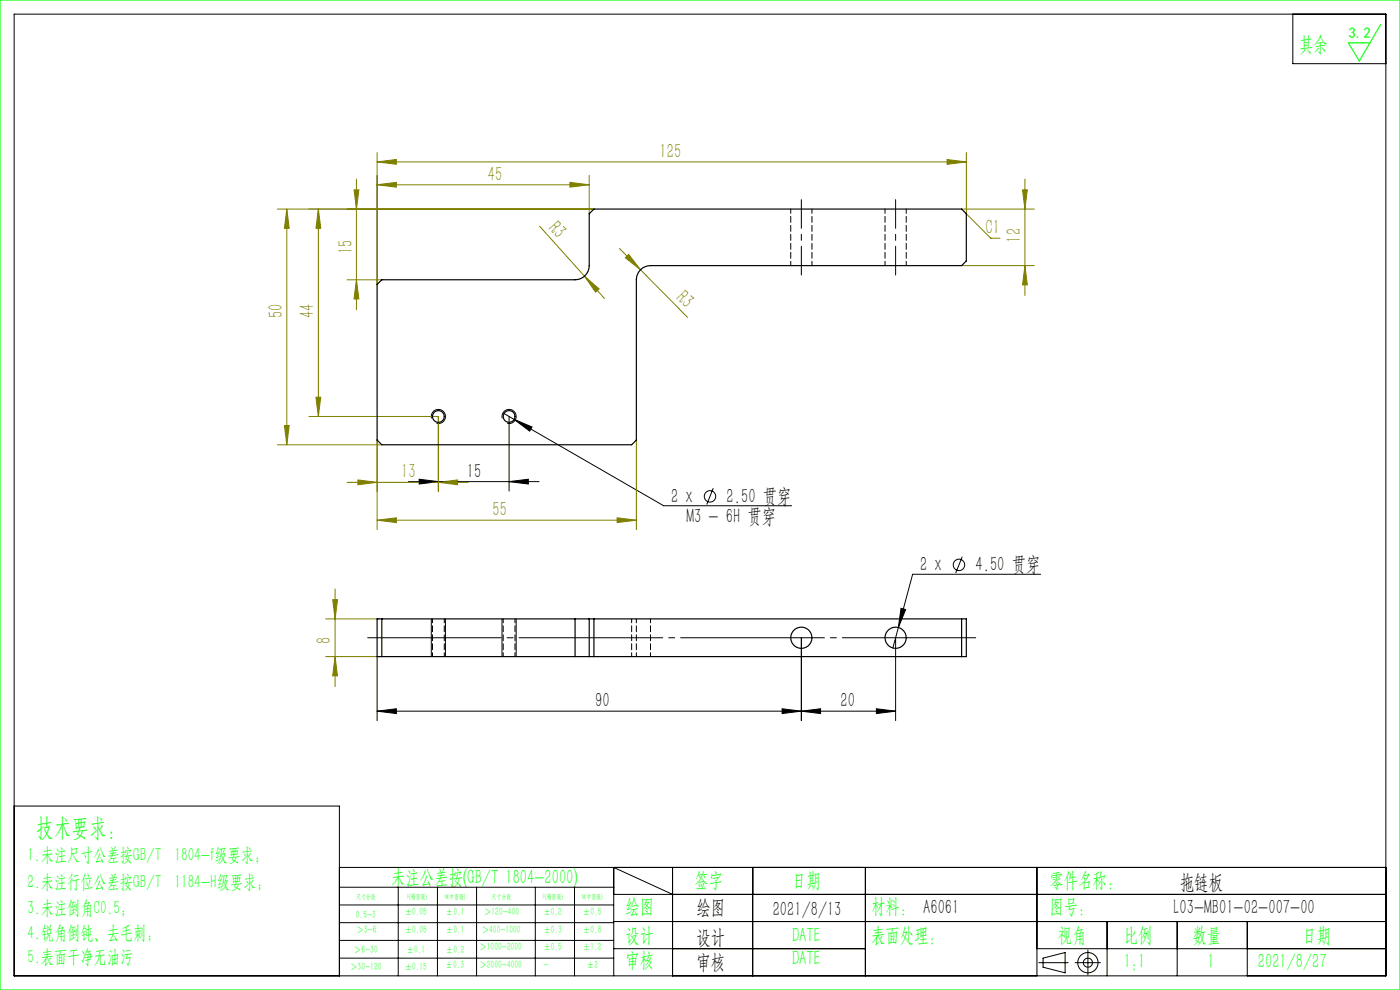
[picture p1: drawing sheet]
<svg xmlns="http://www.w3.org/2000/svg" width="297mm" height="210mm" viewBox="0 0 297 210" stroke-linecap="round" stroke-linejoin="round" font-family="sans-serif">
<g fill="none" stroke="#000" stroke-width=".21">
<path d="M3 3h291v204h-291zM274.3 3v10.5h19.7M91.6 88.7a1.5 1.5 0 0 1 1.3-1.8 1.5 1.5 0 0 1 1.6 1.6 1.5 1.5 0 0 1-1.9 1.3M93 88.3v15.9M106.6 88.7a1.5 1.5 0 0 1 1.3-1.8 1.5 1.5 0 0 1 1.6 1.6 1.5 1.5 0 0 1-1.9 1.3M106.9 87.7l33.9 19.6h27.1M108 88.3v15.9M109.1 89l3.8 1.6-.5 .9zM86.6 102.2h27.7M88.9 101.7l4.1 .5-4.1 .5zM108 102.2l4.1-.5v1zM151.3 103.6l-1.4 3.4"/>
<path d="M204.1 118.1l-1.4 3.5M80 139.3v13.6M91.5 131.3v8M94.5 131.3v8M106.5 131.3v8M109.5 131.3v8M170 135.3v17.6M190 135.3v17.6M191.1 129l1 .3-1.5 3.8zM220.8 121.8h-27.2l-4.2 15.7M80 150.9l4.1-.6v1.1zM80 150.9h110"/>
<path d="M165.9 150.3l4.1 .6-4.1 .5zM170 150.9l4.1-.6v1.1zM185.9 150.3l4.1 .6-4.1 .5zM3 171h69v36M72 184h222M72 188.2h58.2M72 192h58.2M72 195.7h58.2M72 199.5h58.2M84.5 188.2v18.8M92.8 188.2v18.8M101.1 188.2v18.8"/>
<path d="M113.6 188.2v18.8M121.9 188.2v18.8M130.2 189.7h163.8M130.2 195.5h163.8M142.7 189.7l-12.5-5.7v23M142.7 184v23M159.7 184v23M183.6 184v23M220 184v23M234.9 195.5v11.5M249.7 195.5v11.5M264.6 195.5v11.5"/>
<path d="M72 203.2h58.2M130.2 201.2h53.4M220 201.2h74M220.4 204.2h6.2M221.3 203.2l4.7-1.1v4.3l-4.7-1.2zM228.1 204.2h5.3M230.8 201.5v5.3"/>
<circle cx="150.6" cy="105.3" r="1.21"/>
<circle cx="203.4" cy="119.8" r="1.21"/>
<circle cx="230.8" cy="204.2" r="2.15"/>
<circle cx="230.8" cy="204.2" r=".96"/>
</g>
<g fill="none" stroke="#808000" stroke-width=".21">
<path d="M75.6 38v27.7M80 34.3l4.1-.5v1.1zM80 39.2l4.1-.5v1zM80 32.3v28M80 34.3h125M80 39.2h45M120.9 38.7l4.1 .5-4.1 .5zM125 37.2v8.1M200.9 33.8l4.1 .5-4.1 .6zM205 32.3v13l5.2 5.2h1.9M217.4 38v24.7M58.8 44.3h67.2"/>
<path d="M60.8 44.3v50M60.8 44.3l.6 4.1h-1.1zM67.5 44.3l.5 4.1h-1zM67.5 44.3v44M73.6 59.3h7.4M75.1 40.3h1l-.5 4zM75.6 59.3l.5 4.1h-1zM114.5 48l9.5 10.6M124 58.6l3.1 2.7-.8 .7zM124 58.6l4.2 4.7M131.4 52.7l14.5 14.6M132.6 54.7l.8-.7 2.5 3.2z"/>
<path d="M204 44.3h15.4M204 56.3h15.4M216.9 40.3h1l-.5 4zM217.4 56.3l.5 4.1h-1zM58.8 94.3h22.2M60.3 90.3h1.1l-.6 4zM65.5 88.3h27.5v16M67 84.3h1l-.5 4zM80 93.3v19M135 93.3v19M73.6 102.3h25.7M75.9 101.8l4.1 .5-4.1 .5z"/>
<path d="M80 110.3l4.1-.5v1.1zM80 110.3h55M93 102.3l4.1-.5v1zM130.9 109.8l4.1 .5-4.1 .6zM69.1 131.3h11.4M69.1 139.3h11.4M70.6 127.2h1l-.5 4.1zM71.1 124.9v20.7M71.1 139.3l.5 4.1h-1z"/>
</g>
<path d="M170 42.3v16M190 42.3v16" fill="none" stroke="#000" stroke-width=".21" stroke-dasharray="30.5 1.3 1.3 1.3" stroke-dashoffset="24.4"/>
<path d="M207 135.3h-129" fill="none" stroke="#000" stroke-width=".21" stroke-dasharray="30.5 1.3 1.3 1.3" stroke-dashoffset="2.2"/>
<path d="M0 0h297v210h-297zM292.9 5.2l-4.5 7.7-2.4-3.8h4.6" fill="none" stroke="#0f0" stroke-width=".25"/>
<g fill="#000">
<path d="M109.1 89l3.3 2.5 .5-.9zM170 150.9l4.1-.6v1.1zM185.9 150.3l4.1 .6-4.1 .5zM191.1 129l-.5 4.1 1.5-3.8z"/>
<path d="M108 102.2l4.1-.5v1zM88.9 101.7l4.1 .5-4.1 .5zM165.9 150.3l4.1 .6-4.1 .5zM80 150.9l4.1-.6v1.1z"/>
</g>
<g fill="#808000">
<path d="M124 58.6l3.1 2.7-.8 .7z"/>
<path d="M132.6 54.7l.8-.7 2.5 3.2z"/>
<path d="M93 102.3l4.1-.5v1zM75.9 101.8l4.1 .5-4.1 .5z"/>
<path d="M80 34.3l4.1-.5v1.1zM200.9 33.8l4.1 .5-4.1 .6zM80 39.2l4.1-.5v1zM120.9 38.7l4.1 .5-4.1 .5zM80 110.3l4.1-.5v1.1zM130.9 109.8l4.1 .5-4.1 .6z"/>
<path d="M75.6 59.3l.5 4.1h-1zM75.1 40.3h1l-.5 4zM67 84.3h1l-.5 4zM67.5 44.3l.5 4.1h-1z"/>
<path d="M60.8 44.3l.6 4.1h-1.1zM60.3 90.3h1.1l-.6 4zM216.9 40.3h1l-.5 4zM217.4 56.3l.5 4.1h-1zM70.6 127.2h1l-.5 4.1zM71.1 139.3l.5 4.1h-1z"/>
</g>
<g fill="none" stroke="#000" stroke-width=".25">
<path d="M81 59.3h41a3 3 0 0 0 3-3v-11l1-1h78l1 1v10l-1 1h-66a3 3 0 0 0-3 3v34l-1 1h-53l-1-1v-33zM81 131.3v8M122 139.3h3M122 131.3h3M122 131.3h-42v8h42M122 131.3v8M125 131.3h80v8h-80M125 131.3v8M126 131.3v8M204 131.3v8"/>
<circle cx="93" cy="88.3" r="1.25"/>
<circle cx="108" cy="88.3" r="1.25"/>
<circle cx="170" cy="135.3" r="2.25"/>
<circle cx="190" cy="135.3" r="2.25"/>
</g>
<path d="M167.7 44.3v12M172.2 56.3v-12M187.7 44.3v12M192.2 56.3v-12" fill="none" stroke="#000" stroke-width=".21" stroke-dasharray="1.3 .6" stroke-dashoffset=".3"/>
<path d="M91.7 131.3v8M94.2 139.3v-8M106.7 131.3v8M109.2 139.3v-8M134 131.3v8M135 131.3v8M138 139.3v-8" fill="none" stroke="#000" stroke-width=".21" stroke-dasharray="1.3 .6" stroke-dashoffset=".4"/>
<text font-size="5.4" fill="#0f0" x="7.7" y="177.2">技术要求：</text>
<g font-size="4.4" fill="#0f0">
<text x="275.6" y="10.8">其余</text>
<text x="83" y="187.5">未注公差按(GB/T 1804-2000)</text>
<text x="147.3" y="188">签字</text>
<text x="168" y="188">日期</text>
<text x="222.6" y="188">零件名称：</text>
<text x="132.7" y="193.6">绘图</text>
<text x="184.8" y="193.6">材料： A6061</text>
<text x="222.6" y="193.6">图号：</text>
<text x="132.7" y="199.8">设计</text>
<text x="168" y="199.8">DATE</text>
<text x="184.8" y="199.8">表面处理：</text>
<text x="224.4" y="199.8">视角</text>
<text x="238.4" y="199.8">比例</text>
<text x="253" y="199.8">数量</text>
<text x="276.3" y="199.8">日期</text>
<text x="132.7" y="205.1">审核</text>
<text x="168" y="204.6">DATE</text>
<text x="238.4" y="205.3">1:1</text>
<text x="256.2" y="205.3">1</text>
<text x="266.9" y="205.3">2021/8/27</text>
</g>
<g font-size="4.4" fill="#808000">
<text x="139.9" y="33.5">125</text>
<text x="103.5" y="38.3">45</text>
<text x="74.7" y="53.8" transform="rotate(-90 74.7 53.8)">15</text>
<text x="116.2" y="48.6" transform="rotate(48 116.2 48.6)">R3</text>
<text x="209.1" y="49.7">C1</text>
<text x="216.6" y="51.5" transform="rotate(-90 216.6 51.5)">12</text>
<text x="143.3" y="63.5" transform="rotate(45 143.3 63.5)">R3</text>
<text x="60" y="67.5" transform="rotate(-90 60 67.5)">50</text>
<text x="66.7" y="67.5" transform="rotate(-90 66.7 67.5)">44</text>
<text x="85.1" y="101.4">13</text>
<text x="104.5" y="109.5">55</text>
<text x="70.2" y="136.5" transform="rotate(-90 70.2 136.5)">8</text>
</g>
<g font-size="4.4">
<text x="99.1" y="101.3">15</text>
<text x="142.4" y="106.6">2 x</text>
<text x="154.2" y="106.6">2.50 贯穿</text>
<text x="145.6" y="110.9">M3 - 6H 贯穿</text>
<text x="195.2" y="121.1">2 x</text>
<text x="207" y="121.1">4.50 贯穿</text>
<text x="126.3" y="150">90</text>
<text x="178.3" y="150">20</text>
<text x="250.3" y="188.6">拖链板</text>
<text x="147.8" y="194">绘图</text>
<text x="163.9" y="194.3">2021/8/13</text>
<text x="249" y="194">L03-MB01-02-007-00</text>
<text x="147.8" y="200.2">设计</text>
<text x="147.8" y="205.5">审核</text>
</g>
<g font-size="4" fill="#0f0">
<text x="5.9" y="182.6">1.未注尺寸公差按GB/T 1804-f级要求；</text>
<text x="5.9" y="188.4">2.未注行位公差按GB/T 1184-H级要求；</text>
<text x="5.9" y="193.9">3.未注倒角C0.5；</text>
<text x="5.9" y="199.2">4.锐角倒钝、去毛刺；</text>
<text x="5.9" y="204.2">5.表面干净无油污</text>
</g>
<text font-size="3.2" fill="#0f0" x="286.1" y="8">3.2</text>
<g font-size="2.3" fill="#0f0">
<text x="75.5" y="194.7">0.5-3</text>
<text x="75.6" y="198">＞3-6</text>
<text x="85.9" y="194.2">±0.05</text>
<text x="85.9" y="198">±0.05</text>
<text x="94.6" y="194.2">±0.1</text>
<text x="94.6" y="198">±0.1</text>
<text x="102.2" y="198">＞400-1000</text>
<text x="102.7" y="194.2">＞120-400</text>
<text x="115.3" y="194.2">±0.2</text>
<text x="115.3" y="198">±0.3</text>
<text x="123.7" y="194.2">±0.5</text>
<text x="123.7" y="198">±0.8</text>
<text x="75.1" y="202.2">＞6-30</text>
<text x="86.3" y="202.2">±0.1</text>
<text x="94.6" y="202.2">±0.2</text>
<text x="101.7" y="201.6">＞1000-2000</text>
<text x="115.3" y="201.6">±0.5</text>
<text x="123.7" y="201.6">±1.2</text>
<text x="74.3" y="205.8">＞30-120</text>
<text x="85.9" y="205.8">±0.15</text>
<text x="94.5" y="205.4">±0.3</text>
<text x="101.7" y="205.4">＞2000-4000</text>
<text x="115.3" y="205.4">-</text>
<text x="124.5" y="205.4">±2</text>
</g>
<g font-size="1.5" fill="#0f0">
<text x="75.5" y="190.6">尺寸分段</text>
<text x="86.4" y="190.6">F(精密级)</text>
<text x="94.4" y="190.6">M(中密级)</text>
<text x="104.3" y="190.6">尺寸分段</text>
<text x="115.2" y="190.6">F(精密级)</text>
<text x="123.5" y="190.6">M(中密级)</text>
</g>
</svg>
